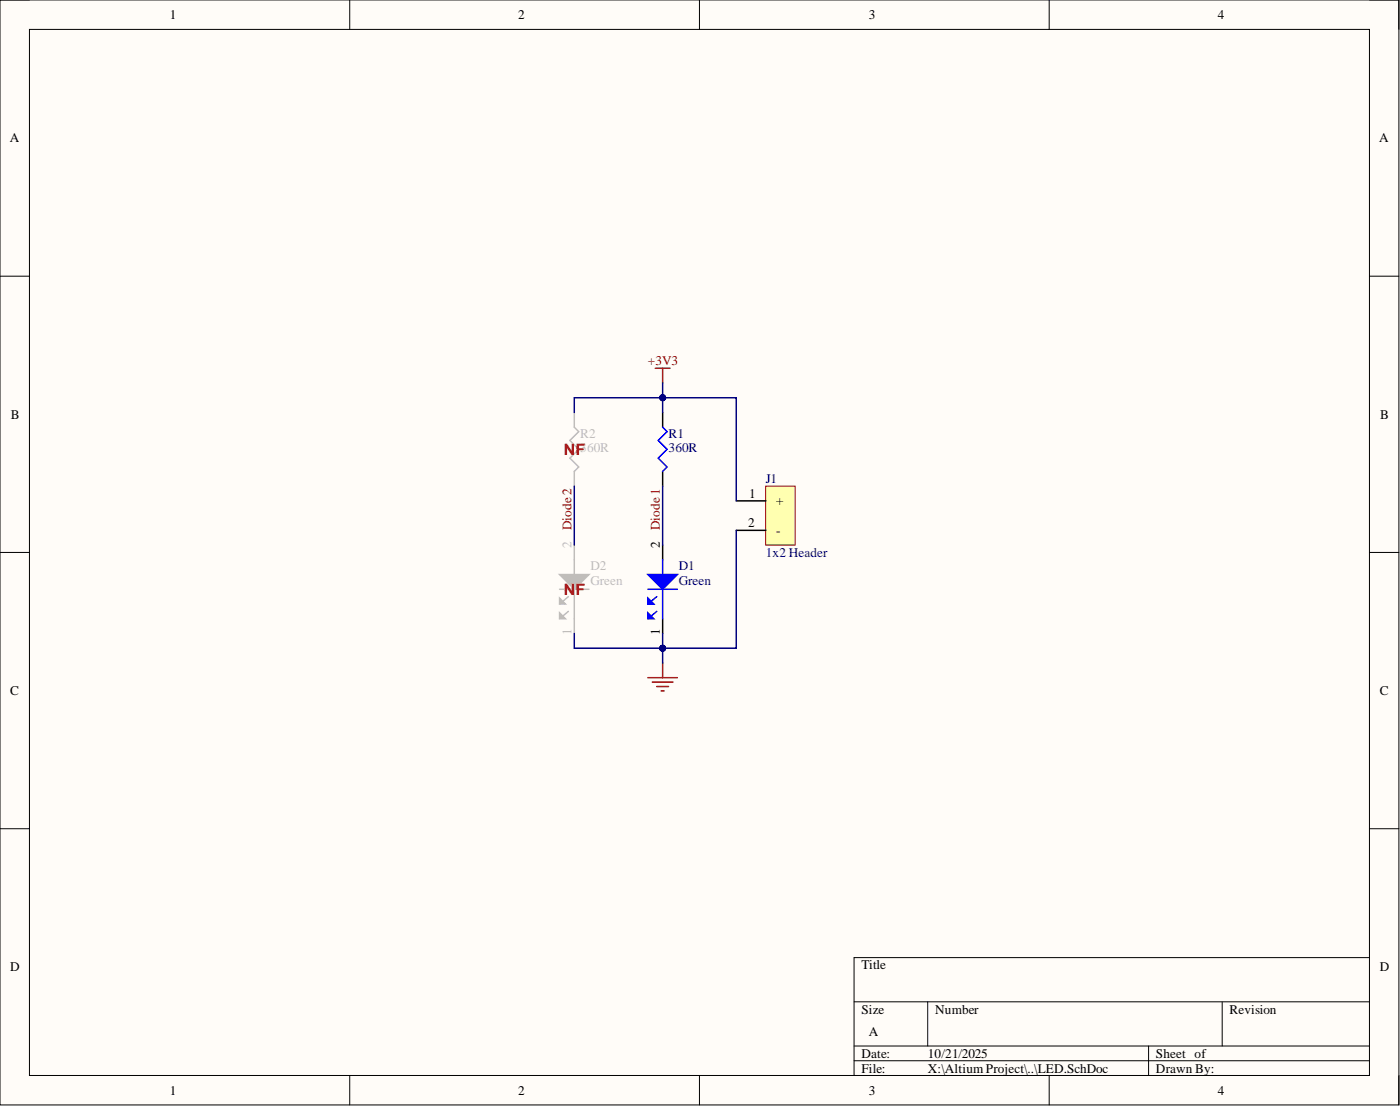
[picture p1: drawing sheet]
<svg xmlns="http://www.w3.org/2000/svg" width="241mm" height="190mm" viewBox="0 0 241 190" stroke-linecap="round" stroke-linejoin="round" font-family="sans-serif">
<path d="M0 0h241.1v190.3h-241.1z" fill-rule="evenodd" fill="#fffcf8"/>
<path d="M0 0h241.1v190.3h-241.1z" fill="none" stroke="#000" stroke-width=".17"/>
<path d="M5.1 5.1h230.9v180.1h-230.9z" fill-rule="evenodd" fill="#fffcf8"/>
<g fill="none" stroke="#000" stroke-width=".17">
<path d="M0 0h5.1M60.3 0v5.1M120.6 0v5.1M180.8 0v5.1M236 0h5.1v5.1M5.1 5.1h230.9v180.1h-230.9zM0 47.6h5.1M236 47.6h5.1M0 95.2h5.1M236 95.2h5.1M0 142.7h5.1M236 142.7h5.1"/>
<path d="M147.2 172.6h88.8M159.9 172.6v7.6M210.7 172.6v7.6M236 164.9h-88.8v20.3M60.3 185.2v5.1M120.6 185.2v5.1M147.2 180.2h88.8M147.2 182.7h88.8M180.8 185.2v5.1M198 180.2v5M241.1 185.2v5.1"/>
</g>
<path d="M132 83.7h5.1v10.2h-5.1z" fill-rule="evenodd" fill="#ffffb0"/>
<path d="M132 83.7h5.1v10.2h-5.1z" fill="none" stroke="#800000" stroke-width=".17"/>
<path d="M114.2 93.9v2.5M126.9 86.3h5.1M126.9 91.3h5.1M114.2 106.6v2.5" fill="none" stroke="#000" stroke-width=".25"/>
<path d="M114.2 96.4v2.6M111.7 101.5h5M113.2 102.8l-1.5 1.2M114.2 101.5v5.1" fill="none" stroke="#00f" stroke-width=".25"/>
<path d="M111.7 99h5l-2.5 2.5z" fill="#00f"/>
<path d="M111.7 99h5l-2.5 2.5z" fill="none" stroke="#00f" stroke-width=".25"/>
<path d="M111.7 103l1 1h-1z" fill="#00f"/>
<path d="M111.7 103l1 1h-1zM113.2 105.3l-1.5 1.3" fill="none" stroke="#00f" stroke-width=".25"/>
<path d="M111.7 105.6l1 1h-1z" fill="#00f"/>
<path d="M114.2 73.6l.8 .7-1.6 1.6 1.6 1.5-1.6 1.5 1.6 1.5-.8 .8M111.7 105.6l1 1h-1z" fill="none" stroke="#00f" stroke-width=".25"/>
<path d="M114.2 71v2.6M114.2 81.2v2.5" fill="none" stroke="#000" stroke-width=".25"/>
<path d="M112.9 63.4h2.6M114.2 63.4v2.6M111.7 116.7h5M112.4 117.5h3.6M113.2 118.2h2M114 119h.5M114.2 114.2v2.5" fill="none" stroke="#800000" stroke-width=".25"/>
<path d="M99 71v2.6l.7 .7-1.5 1.6 1.5 1.5-1.5 1.5 1.5 1.5-.7 .8v2.5M99 93.9v5.1M96.4 101.5h5.1M98 102.8l-1.6 1.2M99 101.5v7.6" fill="none" stroke="#bfbebc" stroke-width=".25"/>
<path d="M96.4 99h5.1l-2.5 2.5z" fill="#bfbebc"/>
<path d="M96.4 99h5.1l-2.5 2.5z" fill="none" stroke="#bfbebc" stroke-width=".25"/>
<path d="M96.4 103l1.1 1h-1.1z" fill="#bfbebc"/>
<path d="M96.4 103l1.1 1h-1.1zM98 105.3l-1.6 1.3" fill="none" stroke="#bfbebc" stroke-width=".25"/>
<path d="M96.4 105.6l1.1 1h-1.1z" fill="#bfbebc"/>
<path d="M96.4 105.6l1.1 1h-1.1z" fill="none" stroke="#bfbebc" stroke-width=".25"/>
<path d="M114.2 71v-2.5h12.7v17.8" fill="none" stroke="#000080" stroke-width=".25"/>
<circle cx="114.2" cy="68.5" r=".51" fill="#000080"/>
<circle cx="114.2" cy="68.5" r=".51" fill="none" stroke="#000080" stroke-width=".17"/>
<path d="M114.2 66v2.5M114.2 83.7v10.2" fill="none" stroke="#000080" stroke-width=".25"/>
<circle cx="114.2" cy="68.5" r=".51" fill="#000080"/>
<circle cx="114.2" cy="68.5" r=".51" fill="none" stroke="#000080" stroke-width=".17"/>
<path d="M114.2 111.6v2.6" fill="none" stroke="#000080" stroke-width=".25"/>
<circle cx="114.2" cy="111.6" r=".51" fill="#000080"/>
<circle cx="114.2" cy="111.6" r=".51" fill="none" stroke="#000080" stroke-width=".17"/>
<path d="M114.2 68.5h-15.2v2.5M99 83.7v10.2" fill="none" stroke="#000080" stroke-width=".25"/>
<circle cx="114.2" cy="68.5" r=".51" fill="#000080"/>
<circle cx="114.2" cy="68.5" r=".51" fill="none" stroke="#000080" stroke-width=".17"/>
<path d="M114.2 109.1v2.5" fill="none" stroke="#000080" stroke-width=".25"/>
<circle cx="114.2" cy="111.6" r=".51" fill="#000080"/>
<circle cx="114.2" cy="111.6" r=".51" fill="none" stroke="#000080" stroke-width=".17"/>
<path d="M126.9 91.3v20.3h-27.9v-2.5" fill="none" stroke="#000080" stroke-width=".25"/>
<circle cx="114.2" cy="111.6" r=".51" fill="#000080"/>
<circle cx="114.2" cy="111.6" r=".51" fill="none" stroke="#000080" stroke-width=".17"/>
<g font-size="2.7" fill="#f00">
<text x="97.2" y="78.3">NF</text>
<text x="97.2" y="102.4">NF</text>
</g>
<g font-size="2.3">
<text x="29.3" y="3.3">1</text>
<text x="89.3" y="3.3">2</text>
<text x="149.7" y="3.3">3</text>
<text x="209.9" y="3.3">4</text>
<text x="1.7" y="24.5">A</text>
<text x="237.7" y="24.5">A</text>
<text x="1.9" y="72.1">B</text>
<text x="237.9" y="72.1">B</text>
<text x="129.1" y="85.8">1</text>
<text x="133.8" y="87">+</text>
<text x="113.7" y="94.4" transform="rotate(-90 113.7 94.4)">2</text>
<text x="128.9" y="90.8">2</text>
<text x="133.8" y="92.1">-</text>
<text x="113.7" y="109.5" transform="rotate(-90 113.7 109.5)">1</text>
<text x="1.8" y="119.7">C</text>
<text x="237.8" y="119.7">C</text>
<text x="1.8" y="167.3">D</text>
<text x="148.5" y="167">Title</text>
<text x="237.8" y="167.3">D</text>
<text x="148.5" y="174.6">Size</text>
<text x="149.7" y="178.4">A</text>
<text x="161.2" y="174.6">Number</text>
<text x="211.9" y="174.6">Revision</text>
<text x="148.5" y="182.2">Date:</text>
<text x="148.5" y="184.7">File:</text>
<text x="159.9" y="182.2">10/21/2025</text>
<text x="159.9" y="184.7">X:\Altium Project\..\LED.SchDoc</text>
<text x="199.2" y="182.2">Sheet of</text>
<text x="199.2" y="184.7">Drawn By:</text>
<text x="29.3" y="188.5">1</text>
<text x="89.3" y="188.5">2</text>
<text x="149.7" y="188.5">3</text>
<text x="209.9" y="188.5">4</text>
</g>
<g font-size="2.3" fill="#800000">
<text x="111.7" y="62.9">+3V3</text>
<text x="98.5" y="91.3" transform="rotate(-90 98.5 91.3)">Diode2</text>
<text x="113.7" y="91.3" transform="rotate(-90 113.7 91.3)">Diode1</text>
</g>
<g font-size="2.3" fill="#bfbebc">
<text x="100" y="75.4">R2</text>
<text x="100" y="77.9">360R</text>
<text x="98.5" y="94.4" transform="rotate(-90 98.5 94.4)">2</text>
<text x="101.8" y="98.2">D2</text>
<text x="101.8" y="100.7">Green</text>
<text x="98.5" y="109.5" transform="rotate(-90 98.5 109.5)">1</text>
</g>
<g font-size="2.3" fill="#000080">
<text x="115.2" y="75.4">R1</text>
<text x="115.2" y="77.9">360R</text>
<text x="132" y="83.2">J1</text>
<text x="132" y="95.9">1x2 Header</text>
<text x="117" y="98.2">D1</text>
<text x="117" y="100.7">Green</text>
</g>
</svg>
